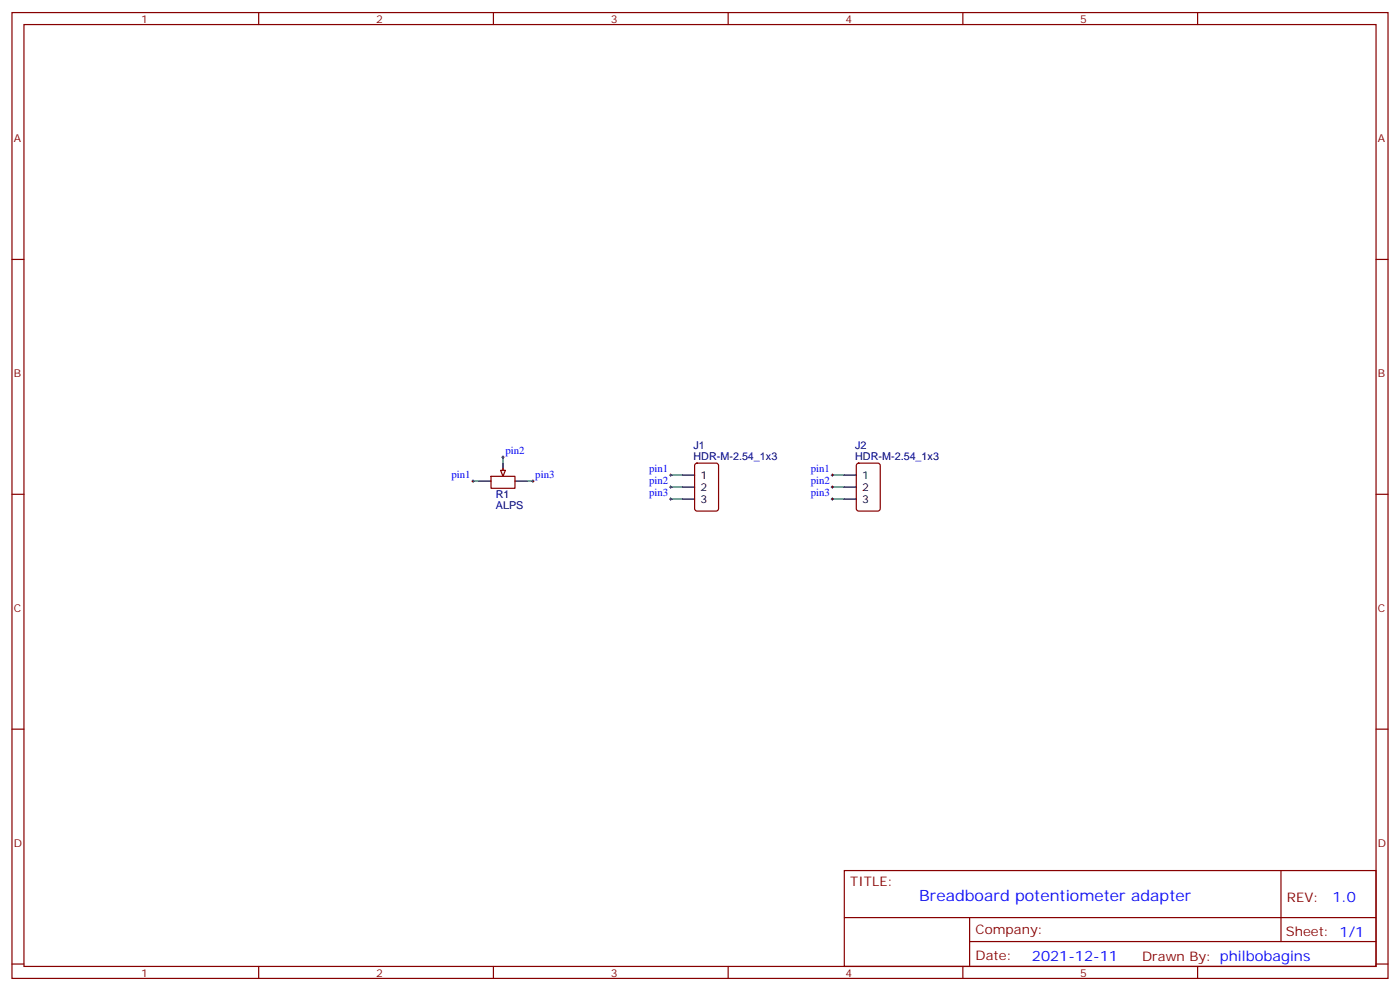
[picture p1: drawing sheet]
<svg xmlns="http://www.w3.org/2000/svg" width="412mm" height="292mm" viewBox="0 0 412 292" stroke-linecap="round" stroke-linejoin="round" font-family="sans-serif">
<g fill="none" stroke="#870000" stroke-width=".35">
<path d="M3.5 3.7h405.4v284.3h-405.4zM7.1 7.2h398.2v277.3h-398.2zM76.2 3.7v3.5M145.3 3.7v3.5M214.5 3.7v3.5M283.6 3.7v3.5M352.8 3.7v3.5M3.5 76.4h3.6M405.3 76.4h3.6M148.2 137.8v1.7M3.5 145.5h3.6M144.6 140.2h7.1v3.6h-7.1z"/>
<path d="M405.3 145.5h3.6M3.5 214.7h3.6M405.3 214.7h3.6M248.7 256.3h156.6v28.2h-156.6zM377.3 256.3v20.9M248.7 270.1h156.5M285.6 277.2h119.6M285.6 270.1v14.2M3.5 283.8h3.6M76.2 284.5v3.5M145.3 284.5v3.5M214.5 284.5v3.5"/>
<path d="M283.6 284.5v3.5M352.8 284.5v3.5M405.3 283.8h3.6"/>
</g>
<path d="M148.2 136.3v3.6M141.1 141.6h3.5M151.7 141.6h3.5" fill="none" stroke="#000" stroke-width=".35"/>
<path d="M147.5 138.5h1.4l-.7 1.7z" fill="#f0f0f0" stroke="#870000" stroke-width=".35"/>
<g fill="none" stroke="#000" stroke-width=".29">
<path d="M147.8 134.6h.7M148.2 134.2v.7M197.2 139.9h.7M197.6 139.5v.7M244.8 139.9h.7M245.2 139.5v.7M139 141.6h.7M139.3 141.3v.7M156.6 141.6h.7M157 141.3v.7M197.2 143.4h.7M197.2 146.9h.7"/>
<path d="M197.6 143.1v.7M197.6 146.6v.7M244.8 143.4h.7M244.8 146.9h.7M245.2 143.1v.7M245.2 146.6v.7"/>
</g>
<path d="M148.2 134.6v1.7M197.6 139.9h3.5M245.2 139.9h3.5M139.3 141.6h1.8M155.2 141.6h1.8M197.6 146.9h3.5M197.6 143.4h3.5M245.2 146.9h3.5M245.2 143.4h3.5" fill="none" stroke="#008700" stroke-width=".35"/>
<path d="M204.8 136.6l.5-.3h5.7l.6 .5 .1 13-.5 .6-5.9 .1-.6-.5-.1-12.9zM252.5 136.6l.4-.3h5.7l.6 .5 .1 13-.5 .6-5.9 .1-.6-.5-.1-12.9z" fill="none" stroke="#870000" stroke-width=".35"/>
<path d="M201.1 139.9h3.5M248.7 139.9h3.5M201.1 146.9h3.5M201.1 143.4h3.5M248.7 146.9h3.5M248.7 143.4h3.5" fill="none" stroke="#000" stroke-width=".35"/>
<text font-size="4.6" fill="#00f" x="270.8" y="265.3">Breadboard potentiometer adapter</text>
<g font-size="4.2" fill="#00f">
<text x="392.5" y="265.6">1.0</text>
<text x="304" y="282.9">2021-12-11</text>
</g>
<g font-size="3.9" fill="#800">
<text x="250.5" y="260.9">TITLE:</text>
<text x="379.1" y="265.6">REV:</text>
<text x="287.4" y="275.1">Company:</text>
<text x="378.7" y="275.7">Sheet: 1/1</text>
<text x="287.4" y="282.8">Date:</text>
<text x="336.4" y="282.8">Drawn By: philbobagins</text>
</g>
<g font-size="3.2" fill="#800">
<text x="41.6" y="6.7">1</text>
<text x="110.8" y="6.7">2</text>
<text x="179.9" y="6.7">3</text>
<text x="249.1" y="6.7">4</text>
<text x="318.2" y="6.7">5</text>
<text x="4.1" y="41.8">A</text>
<text x="405.9" y="41.8">A</text>
<text x="4.1" y="110.9">B</text>
<text x="405.9" y="110.9">B</text>
<text x="4.1" y="180.1">C</text>
<text x="405.9" y="180.1">C</text>
<text x="4.1" y="249.2">D</text>
<text x="405.9" y="249.2">D</text>
<text x="41.6" y="287.5">1</text>
<text x="110.8" y="287.5">2</text>
<text x="179.9" y="287.5">3</text>
<text x="249.1" y="287.5">4</text>
<text x="318.2" y="287.5">5</text>
</g>
<g font-size="3.2" fill="#00f">
<text x="148.9" y="133.7">pin2</text>
<text x="133" y="140.8">pin1</text>
<text x="157.7" y="140.8">pin3</text>
<text x="191.2" y="139">pin1</text>
<text x="191.2" y="142.5">pin2</text>
<text x="238.8" y="142.5">pin2</text>
<text x="238.8" y="139">pin1</text>
<text x="191.2" y="146">pin3</text>
<text x="238.8" y="146">pin3</text>
</g>
<g font-size="3.2" fill="#000080">
<text x="204.3" y="135.3">HDR-M-2.54_1x3</text>
<text x="204.3" y="132.2">J1</text>
<text x="251.9" y="135.3">HDR-M-2.54_1x3</text>
<text x="251.9" y="132.2">J2</text>
<text x="146.1" y="149.8">ALPS</text>
<text x="146.1" y="146.6">R1</text>
</g>
<g font-size="3.2">
<text x="206.4" y="140.9">1</text>
<text x="254" y="140.9">1</text>
<text x="206.4" y="148">3</text>
<text x="206.4" y="144.5">2</text>
<text x="254" y="148">3</text>
<text x="254" y="144.5">2</text>
</g>
</svg>
